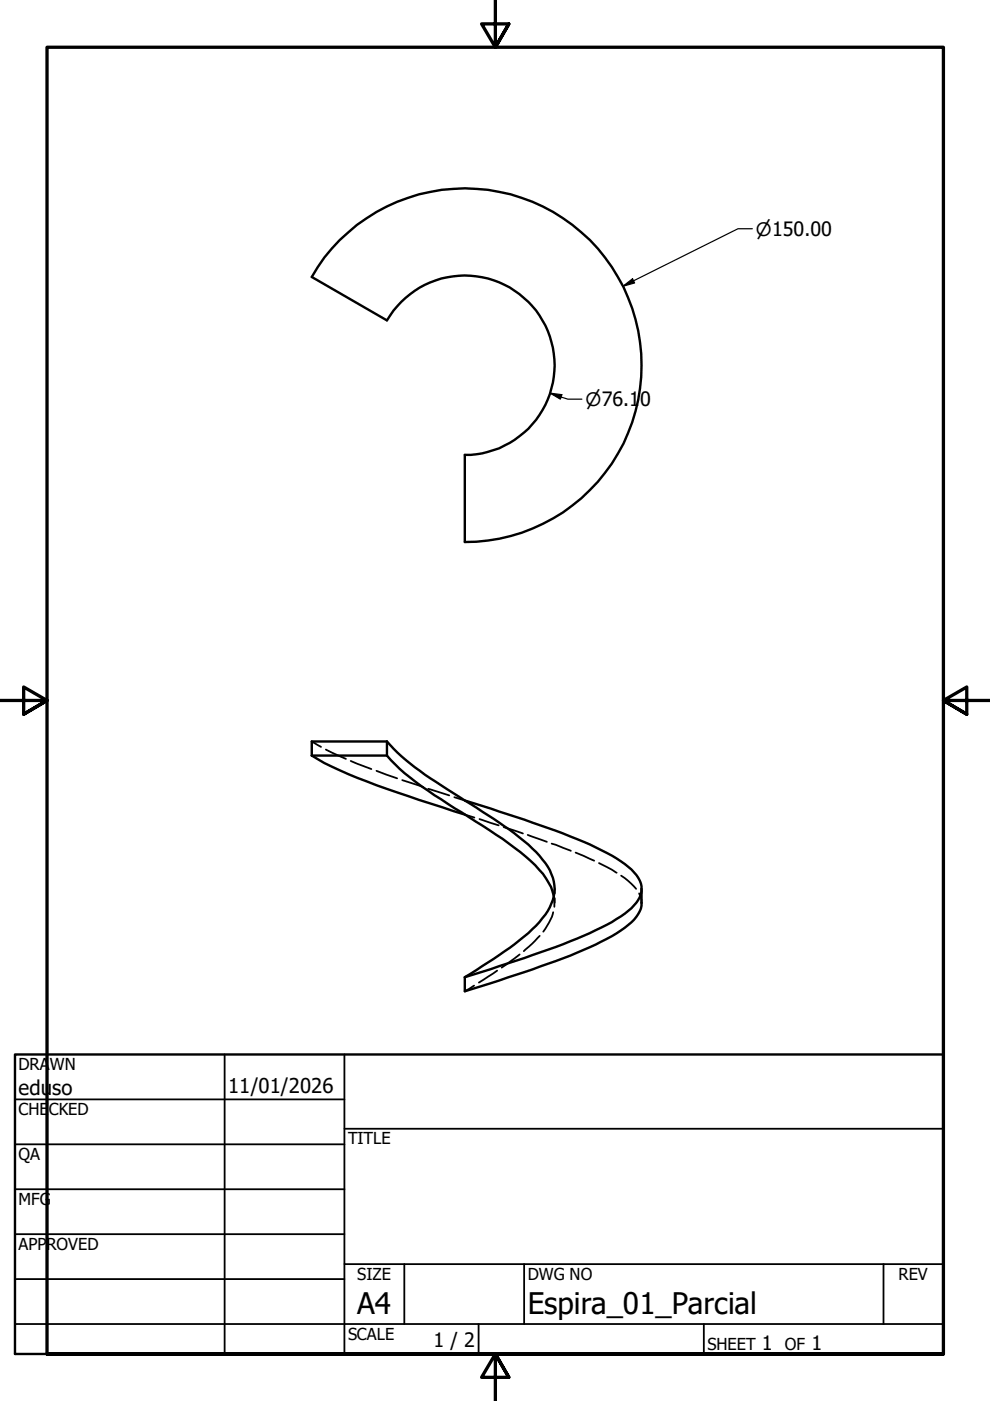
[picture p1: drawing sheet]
<svg xmlns="http://www.w3.org/2000/svg" width="210mm" height="297mm" viewBox="0 0 210 297" stroke-linecap="round" stroke-linejoin="round" font-family="sans-serif">
<!-- layer: Hidden (ANSI) -->
<g fill="none" stroke="#000" stroke-width=".38">
<path d="M66.1 157.2l2 1.2M69.1 158.9l4.2 2M74.4 161.3l4.3 1.8M79.8 163.4l4.4 1.6M85.3 165.4l4.4 1.5M90.8 167.2l4.4 1.4M96.3 169l2.3 .7M98.6 172.7l2 .6M101.7 173.7l4 1.3M106.8 175.4l4.1 1.3M111.9 177l4.1 1.5M117 178.9l4 1.5"/>
<path d="M114.4 198.4l-3.3 3.3M117.3 193.4l-.3 1-.6 1.2-1.2 1.9M117.4 190l.1 2.3M117.6 188.5v1M117.6 190.4v1M122 180.8l4 1.7M127 183l3.7 2M131.7 185.7l1.5 1 1.7 1.8M135.5 189.4l.4 .9 .1 1.1M100.5 209l-1.9 1.2M105.4 205.8l-3.9 2.5M110.2 202.4l-3.8 2.8"/>
</g>
<!-- layer: Visible (ANSI) -->
<path d="M72 50.9a37.5 37.5 0 0 1 61.1 12.2 37.5 37.5 0 0 1-34.5 51.8v-18.5a19 19 0 0 0 16.4-28.5 19 19 0 0 0-33 0l-15.9-9.2a33.3 33.3 0 0 1 5.9-7.8zM82 157.2a50.7 50.7 0 0 0 11.6 9.3l8.6 5.6a57.4 57.4 0 0 1 12.2 9.3 10.6 10.6 0 0 1 3.1 7.8 11.4 11.4 0 0 1-3.1 6.3 57.4 57.4 0 0 1-12.2 9.3l-3.6 2.4M82 157.2h-15.9v3M82 157.2v3M66.1 160.2a80 80 0 0 0 15.9 7l16.6 5.5M66.1 160.2h15.9M82 160.2a50.5 50.5 0 0 0 11.5 9.3l7.3 4.7a77.7 77.7 0 0 1 12.7 9.2 14.3 14.3 0 0 1 3.9 6.6M98.6 169.7a300.1 300.1 0 0 1 26.5 9.4 35 35 0 0 1 8.8 5.2 5.3 5.3 0 0 1 2 5.3 10.7 10.7 0 0 1-5.2 5.3 87.4 87.4 0 0 1-17.8 7.6l-14.3 4.7M136 188.5v2.9a6.3 6.3 0 0 1-2.8 4.7 48.1 48.1 0 0 1-12.3 6.5l-8 2.9-14.3 4.7v-3" fill="none" stroke="#000" stroke-width=".51"/>
<!-- layer: Border (ANSI) -->
<path d="M105 0v10l-2.9-4.9h5.8l-2.9 4.9 2.9-4.9M0 148.5h10l-5-2.8v5.7l5-2.9-5 2.9M210 148.5h-10l5-2.8v5.7l-5-2.9 5 2.9M10 287.1v-277.1h190v277.1h-190h190M107.9 292l-2.9-4.9 2.9 4.9h-5.8l2.9-4.9v9.9" fill="none" stroke="#000" stroke-width=".7"/>
<!-- layer: Title (ANSI) -->
<g fill="none" stroke="#000" stroke-width=".38">
<path d="M3.2 233.1h69.8M47.6 223.6v63.5M73 239.3h127M73 223.6v63.5M3.2 242.6h69.8M3.2 252.1h69.8M3.2 261.7h69.8M3.2 271.2h69.8M73 268h127M85.7 268v12.7M111.1 268v12.7M187.3 268v12.7"/>
<path d="M3.2 280.7h196.8M101.5 280.7v6.4M149.2 280.7v6.4"/>
</g>
<path d="M3.2 223.6h196.8v63.5h-196.8z" fill="none" stroke="#000" stroke-width=".51"/>
<!-- layer: Dimension (ANSI) -->
<path d="M159.5 48.5h-3l-24.4 12.2M132.1 60.7l2-1.6 .5 .9zM116.6 83.4l2.5 .3-.3 .9zM116.6 83.4l3.8 1.2h3" fill="none" stroke="#000" stroke-width=".25"/>
<path d="M132.1 60.7l2-1.6 .5 .9zM116.6 83.4l2.5 .3-.3 .9z" fill="#000"/>
<g font-size="6.3">
<text x="75.8" y="278.6">A4</text>
<text x="111.9" y="278.7">Espira_01_Parcial</text>
</g>
<g font-size="4.3">
<text x="3.9" y="232.2">edu</text>
<text x="11" y="232.2">so</text>
<text x="48.4" y="231.6">11/01/2026</text>
</g>
<g font-size="4.2">
<text x="91.9" y="285.6">1 / 2</text>
<text x="161.5" y="286.2">1</text>
<text x="172" y="286.2">1</text>
</g>
<g font-size="3.9">
<text x="160.3" y="50">⌀150.00</text>
<text x="124.1" y="86.1">⌀76.10</text>
</g>
<g font-size="3.5">
<text x="3.9" y="226.9">DRA</text>
<text x="10.5" y="226.9">WN</text>
<text x="3.9" y="236.4">CHE</text>
<text x="10.4" y="236.4">CKED</text>
<text x="3.9" y="245.9">QA</text>
<text x="73.8" y="242.6">TITLE</text>
<text x="3.9" y="255.4">MFG</text>
<text x="3.9" y="265">APPROVED</text>
<text x="75.8" y="271.3">SIZE</text>
<text x="111.9" y="271.3">DWG NO</text>
<text x="190.5" y="271.3">REV</text>
<text x="73.8" y="284">SCALE</text>
<text x="150" y="286.2">SHEET</text>
<text x="166.4" y="286.2">OF</text>
</g>
</svg>
